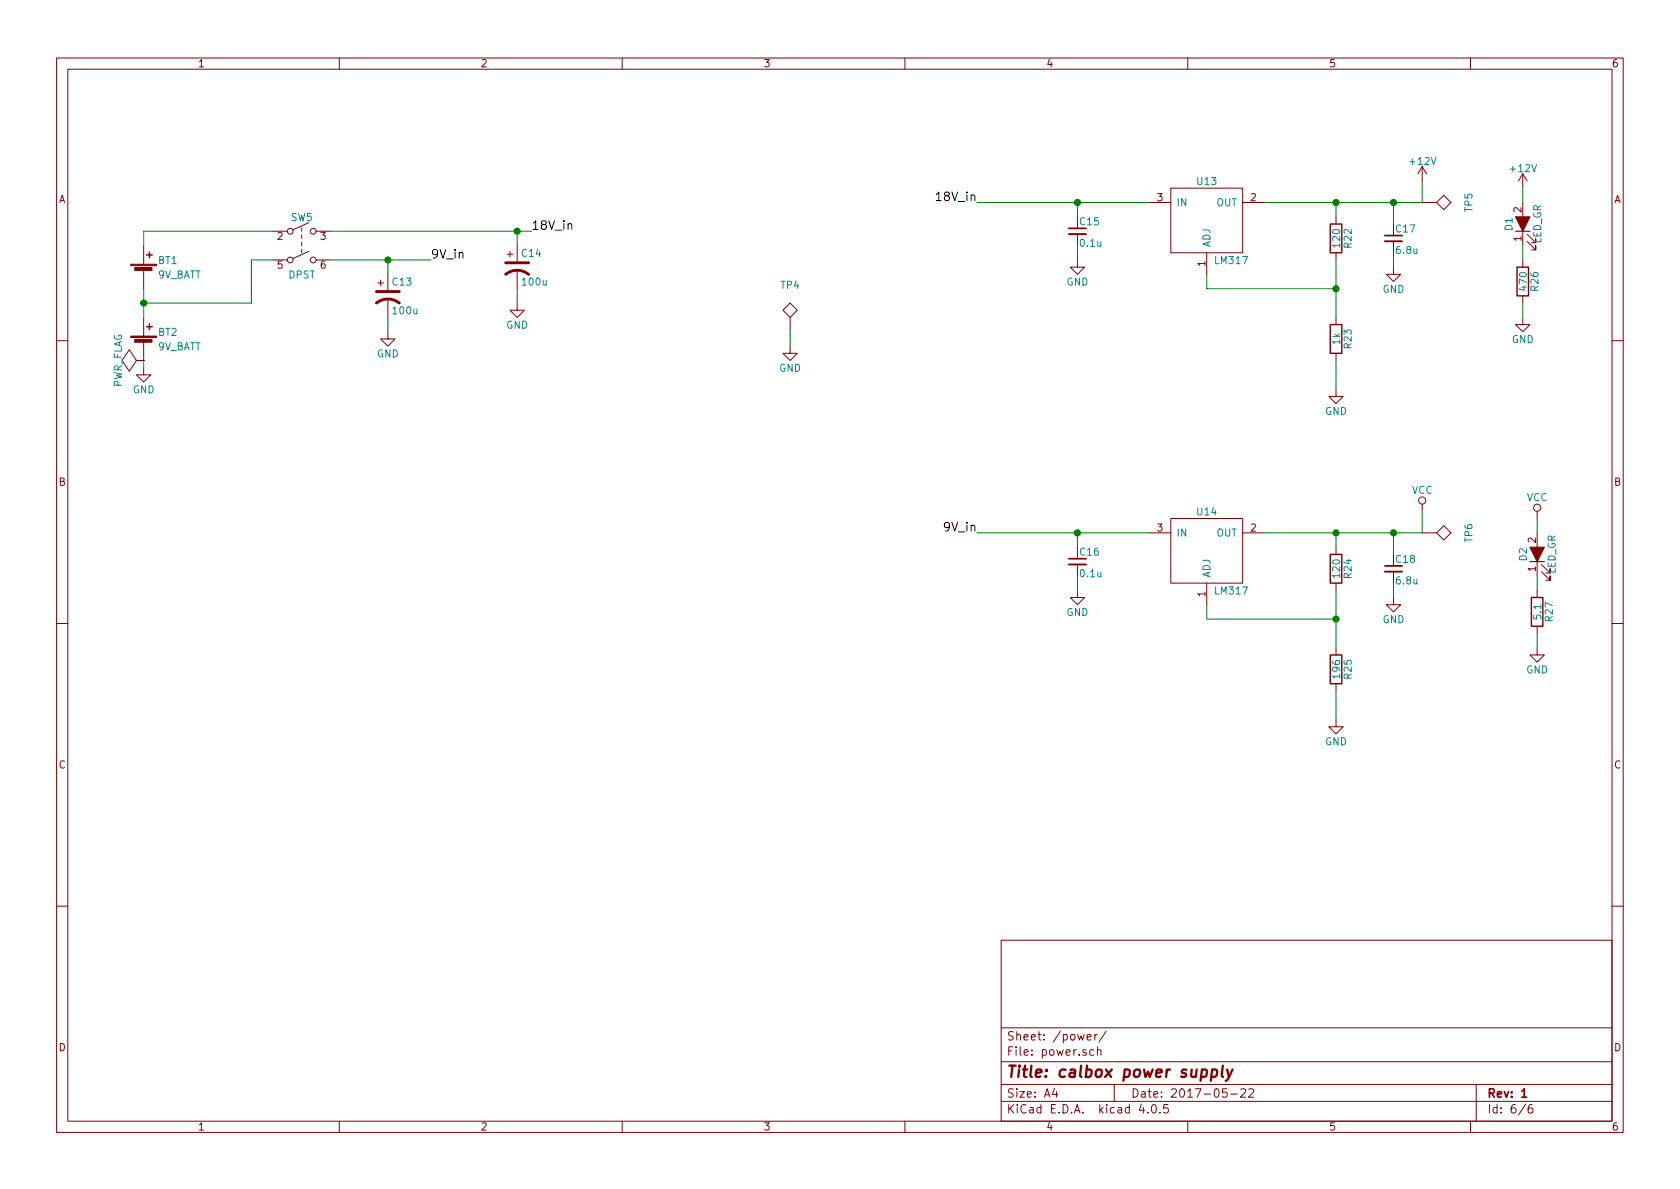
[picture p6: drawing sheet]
EESchema Schematic File Version 2
LIBS:power
LIBS:device
LIBS:transistors
LIBS:conn
LIBS:linear
LIBS:regul
LIBS:74xx
LIBS:cmos4000
LIBS:adc-dac
LIBS:memory
LIBS:xilinx
LIBS:microcontrollers
LIBS:dsp
LIBS:microchip
LIBS:analog_switches
LIBS:motorola
LIBS:texas
LIBS:intel
LIBS:audio
LIBS:interface
LIBS:digital-audio
LIBS:philips
LIBS:display
LIBS:cypress
LIBS:siliconi
LIBS:opto
LIBS:atmel
LIBS:contrib
LIBS:valves
LIBS:switches
LIBS:74xgxx
LIBS:calbox
LIBS:Oscillators
LIBS:calbox-cache
EELAYER 25 0
EELAYER END
$Descr A4 11693 8268
encoding utf-8
Sheet 6 6
Title "calbox power supply"
Date "2017-05-22"
Rev "1"
Comp ""
Comment1 ""
Comment2 ""
Comment3 ""
Comment4 ""
$EndDescr
$Comp
L Battery_Cell BT1
U 1 1
P 1000 1900
F 0 "BT1" H 1100 2000 50  0000 L CNN
F 1 "9V_BATT" H 1100 1900 50  0000 L CNN
F 2 "calbox:battery_snap" V 1000 1960 50  0001 C CNN
F 3 "" V 1000 1960 50  0000 C CNN
	1    1000 1900
	1    0    0    -1  
$EndComp
$Comp
L Battery_Cell BT2
U 1 1
P 1000 2400
F 0 "BT2" H 1100 2500 50  0000 L CNN
F 1 "9V_BATT" H 1100 2400 50  0000 L CNN
F 2 "calbox:battery_snap" V 1000 2460 50  0001 C CNN
F 3 "" V 1000 2460 50  0000 C CNN
	1    1000 2400
	1    0    0    -1  
$EndComp
Wire Wire Line
	1000 2000 1000 2200
$Comp
L GND #PWR071
U 1 1
P 1000 2550
F 0 "#PWR071" H 1000 2300 50  0001 C CNN
F 1 "GND" H 1000 2400 50  0000 C CNN
F 2 "" H 1000 2550 50  0000 C CNN
F 3 "" H 1000 2550 50  0000 C CNN
	1    1000 2550
	1    0    0    -1  
$EndComp
Wire Wire Line
	1000 2550 1000 2500
Wire Wire Line
	1000 1700 1000 1600
Wire Wire Line
	1000 1600 1900 1600
Wire Wire Line
	1000 2100 1750 2100
Connection ~ 1000 2100
$Comp
L R R24
U 1 1
P 9300 3950
F 0 "R24" V 9380 3950 50  0000 C CNN
F 1 "120" V 9300 3950 50  0000 C CNN
F 2 "Resistors_SMD:R_0805_HandSoldering" V 9230 3950 50  0001 C CNN
F 3 "" H 9300 3950 50  0000 C CNN
	1    9300 3950
	1    0    0    -1  
$EndComp
Wire Wire Line
	9300 3700 9300 3800
Wire Wire Line
	9300 4100 9300 4500
Wire Wire Line
	9300 4300 8400 4300
Wire Wire Line
	8400 4300 8400 4200
$Comp
L R R25
U 1 1
P 9300 4650
F 0 "R25" V 9380 4650 50  0000 C CNN
F 1 "196" V 9300 4650 50  0000 C CNN
F 2 "Resistors_SMD:R_0805_HandSoldering" V 9230 4650 50  0001 C CNN
F 3 "" H 9300 4650 50  0000 C CNN
	1    9300 4650
	1    0    0    -1  
$EndComp
Connection ~ 9300 4300
$Comp
L GND #PWR072
U 1 1
P 9300 5000
F 0 "#PWR072" H 9300 4750 50  0001 C CNN
F 1 "GND" H 9300 4850 50  0000 C CNN
F 2 "" H 9300 5000 50  0000 C CNN
F 3 "" H 9300 5000 50  0000 C CNN
	1    9300 5000
	1    0    0    -1  
$EndComp
Wire Wire Line
	9300 5000 9300 4800
$Comp
L C_Small C16
U 1 1
P 7500 3900
F 0 "C16" H 7510 3970 50  0000 L CNN
F 1 "0.1u" H 7510 3820 50  0000 L CNN
F 2 "Capacitors_SMD:C_0805_HandSoldering" H 7500 3900 50  0001 C CNN
F 3 "" H 7500 3900 50  0000 C CNN
	1    7500 3900
	1    0    0    -1  
$EndComp
$Comp
L GND #PWR073
U 1 1
P 7500 4100
F 0 "#PWR073" H 7500 3850 50  0001 C CNN
F 1 "GND" H 7500 3950 50  0000 C CNN
F 2 "" H 7500 4100 50  0000 C CNN
F 3 "" H 7500 4100 50  0000 C CNN
	1    7500 4100
	1    0    0    -1  
$EndComp
Wire Wire Line
	7500 4100 7500 4000
Wire Wire Line
	7500 3800 7500 3700
Connection ~ 7500 3700
$Comp
L VCC #PWR074
U 1 1
P 9900 3550
F 0 "#PWR074" H 9900 3400 50  0001 C CNN
F 1 "VCC" H 9900 3700 50  0000 C CNN
F 2 "" H 9900 3550 50  0000 C CNN
F 3 "" H 9900 3550 50  0000 C CNN
	1    9900 3550
	1    0    0    -1  
$EndComp
$Comp
L C_Small C18
U 1 1
P 9700 3950
F 0 "C18" H 9710 4020 50  0000 L CNN
F 1 "6.8u" H 9710 3870 50  0000 L CNN
F 2 "Capacitors_SMD:C_0805_HandSoldering" H 9700 3950 50  0001 C CNN
F 3 "" H 9700 3950 50  0000 C CNN
	1    9700 3950
	1    0    0    -1  
$EndComp
Wire Wire Line
	9700 3700 9700 3850
Connection ~ 9300 3700
$Comp
L GND #PWR075
U 1 1
P 9700 4150
F 0 "#PWR075" H 9700 3900 50  0001 C CNN
F 1 "GND" H 9700 4000 50  0000 C CNN
F 2 "" H 9700 4150 50  0000 C CNN
F 3 "" H 9700 4150 50  0000 C CNN
	1    9700 4150
	1    0    0    -1  
$EndComp
Wire Wire Line
	9700 4150 9700 4050
Wire Wire Line
	9900 3700 9900 3550
Connection ~ 9700 3700
Wire Wire Line
	6800 3700 8000 3700
Text Label 6800 3700 2    60   ~ 0
9V_in
Text Label 3000 1800 0    60   ~ 0
9V_in
Text Label 3700 1600 0    60   ~ 0
18V_in
Wire Wire Line
	2300 1800 3000 1800
Wire Wire Line
	2300 1600 3700 1600
Wire Wire Line
	1750 2100 1750 1800
Wire Wire Line
	1750 1800 1900 1800
$Comp
L R R22
U 1 1
P 9300 1650
F 0 "R22" V 9380 1650 50  0000 C CNN
F 1 "120" V 9300 1650 50  0000 C CNN
F 2 "Resistors_SMD:R_0805_HandSoldering" V 9230 1650 50  0001 C CNN
F 3 "" H 9300 1650 50  0000 C CNN
	1    9300 1650
	1    0    0    -1  
$EndComp
Wire Wire Line
	9300 1400 9300 1500
Wire Wire Line
	9300 1800 9300 2200
Wire Wire Line
	9300 2000 8400 2000
Wire Wire Line
	8400 2000 8400 1900
$Comp
L R R23
U 1 1
P 9300 2350
F 0 "R23" V 9380 2350 50  0000 C CNN
F 1 "1k" V 9300 2350 50  0000 C CNN
F 2 "Resistors_SMD:R_0805_HandSoldering" V 9230 2350 50  0001 C CNN
F 3 "" H 9300 2350 50  0000 C CNN
	1    9300 2350
	1    0    0    -1  
$EndComp
Connection ~ 9300 2000
$Comp
L GND #PWR076
U 1 1
P 9300 2700
F 0 "#PWR076" H 9300 2450 50  0001 C CNN
F 1 "GND" H 9300 2550 50  0000 C CNN
F 2 "" H 9300 2700 50  0000 C CNN
F 3 "" H 9300 2700 50  0000 C CNN
	1    9300 2700
	1    0    0    -1  
$EndComp
Wire Wire Line
	9300 2700 9300 2500
$Comp
L C_Small C15
U 1 1
P 7500 1600
F 0 "C15" H 7510 1670 50  0000 L CNN
F 1 "0.1u" H 7510 1520 50  0000 L CNN
F 2 "Capacitors_SMD:C_0805_HandSoldering" H 7500 1600 50  0001 C CNN
F 3 "" H 7500 1600 50  0000 C CNN
	1    7500 1600
	1    0    0    -1  
$EndComp
$Comp
L GND #PWR077
U 1 1
P 7500 1800
F 0 "#PWR077" H 7500 1550 50  0001 C CNN
F 1 "GND" H 7500 1650 50  0000 C CNN
F 2 "" H 7500 1800 50  0000 C CNN
F 3 "" H 7500 1800 50  0000 C CNN
	1    7500 1800
	1    0    0    -1  
$EndComp
Wire Wire Line
	7500 1800 7500 1700
Wire Wire Line
	7500 1500 7500 1400
Connection ~ 7500 1400
$Comp
L C_Small C17
U 1 1
P 9700 1650
F 0 "C17" H 9710 1720 50  0000 L CNN
F 1 "6.8u" H 9710 1570 50  0000 L CNN
F 2 "Capacitors_SMD:C_0805_HandSoldering" H 9700 1650 50  0001 C CNN
F 3 "" H 9700 1650 50  0000 C CNN
	1    9700 1650
	1    0    0    -1  
$EndComp
Wire Wire Line
	9700 1400 9700 1550
Connection ~ 9300 1400
$Comp
L GND #PWR078
U 1 1
P 9700 1850
F 0 "#PWR078" H 9700 1600 50  0001 C CNN
F 1 "GND" H 9700 1700 50  0000 C CNN
F 2 "" H 9700 1850 50  0000 C CNN
F 3 "" H 9700 1850 50  0000 C CNN
	1    9700 1850
	1    0    0    -1  
$EndComp
Wire Wire Line
	9700 1850 9700 1750
Wire Wire Line
	9900 1400 9900 1250
Connection ~ 9700 1400
Wire Wire Line
	6800 1400 8000 1400
Text Label 6800 1400 2    60   ~ 0
18V_in
$Comp
L +12V #PWR079
U 1 1
P 9900 1250
F 0 "#PWR079" H 9900 1100 50  0001 C CNN
F 1 "+12V" H 9900 1390 50  0000 C CNN
F 2 "" H 9900 1250 50  0000 C CNN
F 3 "" H 9900 1250 50  0000 C CNN
	1    9900 1250
	1    0    0    -1  
$EndComp
$Comp
L CP1 C13
U 1 1
P 2700 2050
F 0 "C13" H 2725 2150 50  0000 L CNN
F 1 "100u" H 2725 1950 50  0000 L CNN
F 2 "Capacitors_THT:C_Radial_D6.3_L11.2_P2.5" H 2700 2050 50  0001 C CNN
F 3 "http://www.mouser.com/ds/2/293/e-urs-879973.pdf" H 2700 2050 50  0001 C CNN
F 4 "Nichicon" H 2700 2050 60  0001 C CNN "Manufacturer"
F 5 "URS1E101MDD" H 2700 2050 60  0001 C CNN "Manufacturer PN"
F 6 "Mouser" H 2700 2050 60  0001 C CNN "Distributor"
F 7 "647-URS1E101MDD" H 2700 2050 60  0001 C CNN "Distributor PN"
F 8 "http://www.mouser.com/Search/ProductDetail.aspx?R=URS1E101MDDvirtualkey64700000virtualkey647-URS1E101MDD" H 2700 2050 60  0001 C CNN "URL"
F 9 "0.34" H 2700 2050 60  0001 C CNN "Unit Price"
	1    2700 2050
	1    0    0    -1  
$EndComp
$Comp
L GND #PWR080
U 1 1
P 2700 2300
F 0 "#PWR080" H 2700 2050 50  0001 C CNN
F 1 "GND" H 2700 2150 50  0000 C CNN
F 2 "" H 2700 2300 50  0000 C CNN
F 3 "" H 2700 2300 50  0000 C CNN
	1    2700 2300
	1    0    0    -1  
$EndComp
$Comp
L GND #PWR081
U 1 1
P 3600 2100
F 0 "#PWR081" H 3600 1850 50  0001 C CNN
F 1 "GND" H 3600 1950 50  0000 C CNN
F 2 "" H 3600 2100 50  0000 C CNN
F 3 "" H 3600 2100 50  0000 C CNN
	1    3600 2100
	1    0    0    -1  
$EndComp
Wire Wire Line
	3600 2000 3600 2100
Wire Wire Line
	2700 2300 2700 2200
$Comp
L PWR_FLAG #FLG082
U 1 1
P 1000 2500
F 0 "#FLG082" H 1000 2595 50  0001 C CNN
F 1 "PWR_FLAG" H 1000 2680 50  0000 C CNN
F 2 "" H 1000 2500 50  0000 C CNN
F 3 "" H 1000 2500 50  0000 C CNN
	1    1000 2500
	0    -1   -1   0   
$EndComp
Wire Wire Line
	3600 1700 3600 1600
Connection ~ 3600 1600
Wire Wire Line
	2700 1900 2700 1800
Connection ~ 2700 1800
$Comp
L LED_ALT D1
U 1 1
P 10600 1550
F 0 "D1" H 10600 1650 50  0000 C CNN
F 1 "LED_GR" H 10600 1450 50  0000 C CNN
F 2 "LEDs:LED-5MM" H 10600 1550 50  0001 C CNN
F 3 "http://www.mouser.com/ds/2/90/cree.C503B%20BAS%20BAN%20BCS%20BCN%20GAS%20GAN%20GCS%20GCN%201094[1]-310350.pdf" H 10600 1550 50  0001 C CNN
F 4 "Cree" H 10600 1550 60  0001 C CNN "Manufacturer"
F 5 "C503B-GCN-CY0C0792" H 10600 1550 60  0001 C CNN "Manufacturer PN"
F 6 "Mouser" H 10600 1550 60  0001 C CNN "Distributor"
F 7 "941-C503BGCNCY0C0792" H 10600 1550 60  0001 C CNN "Distributor PN"
F 8 "http://www.mouser.com/Search/ProductDetail.aspx?R=C503B-GCN-CY0C0792virtualkey57280000virtualkey941-C503BGCNCY0C0792" H 10600 1550 60  0001 C CNN "URL"
F 9 "0.24" H 10600 1550 60  0001 C CNN "Unit Price"
	1    10600 1550
	0    -1   -1   0   
$EndComp
$Comp
L R R27
U 1 1
P 10700 4250
F 0 "R27" V 10780 4250 50  0000 C CNN
F 1 "5.1" V 10700 4250 50  0000 C CNN
F 2 "Resistors_SMD:R_0805_HandSoldering" V 10630 4250 50  0001 C CNN
F 3 "" H 10700 4250 50  0000 C CNN
	1    10700 4250
	1    0    0    -1  
$EndComp
$Comp
L R R26
U 1 1
P 10600 1950
F 0 "R26" V 10680 1950 50  0000 C CNN
F 1 "470" V 10600 1950 50  0000 C CNN
F 2 "Resistors_SMD:R_0805_HandSoldering" V 10530 1950 50  0001 C CNN
F 3 "" H 10600 1950 50  0000 C CNN
	1    10600 1950
	1    0    0    -1  
$EndComp
Wire Wire Line
	10600 1700 10600 1800
$Comp
L GND #PWR083
U 1 1
P 10600 2200
F 0 "#PWR083" H 10600 1950 50  0001 C CNN
F 1 "GND" H 10600 2050 50  0000 C CNN
F 2 "" H 10600 2200 50  0000 C CNN
F 3 "" H 10600 2200 50  0000 C CNN
	1    10600 2200
	1    0    0    -1  
$EndComp
Wire Wire Line
	10600 2100 10600 2200
$Comp
L +12V #PWR084
U 1 1
P 10600 1300
F 0 "#PWR084" H 10600 1150 50  0001 C CNN
F 1 "+12V" H 10600 1440 50  0000 C CNN
F 2 "" H 10600 1300 50  0000 C CNN
F 3 "" H 10600 1300 50  0000 C CNN
	1    10600 1300
	1    0    0    -1  
$EndComp
Wire Wire Line
	10600 1300 10600 1400
$Comp
L GND #PWR085
U 1 1
P 10700 4500
F 0 "#PWR085" H 10700 4250 50  0001 C CNN
F 1 "GND" H 10700 4350 50  0000 C CNN
F 2 "" H 10700 4500 50  0000 C CNN
F 3 "" H 10700 4500 50  0000 C CNN
	1    10700 4500
	1    0    0    -1  
$EndComp
Wire Wire Line
	10700 4500 10700 4400
Wire Wire Line
	10700 4000 10700 4100
$Comp
L VCC #PWR086
U 1 1
P 10700 3600
F 0 "#PWR086" H 10700 3450 50  0001 C CNN
F 1 "VCC" H 10700 3750 50  0000 C CNN
F 2 "" H 10700 3600 50  0000 C CNN
F 3 "" H 10700 3600 50  0000 C CNN
	1    10700 3600
	1    0    0    -1  
$EndComp
Wire Wire Line
	10700 3600 10700 3700
Wire Wire Line
	8800 3700 9900 3700
Wire Wire Line
	8800 1400 9900 1400
$Comp
L SW_DPST_NKK_M2021 SW5
U 1 1
P 2100 1700
F 0 "SW5" H 2100 1900 50  0000 C CNN
F 1 "DPST" H 2100 1500 50  0000 C CNN
F 2 "calbox:SW_NKK_M20xxxxx03_DPST" H 2100 1700 50  0001 C CNN
F 3 "http://www.mouser.com/ds/2/295/MtogglesBushing-31423.pdf" H 2100 1700 50  0001 C CNN
F 4 "NKK" H 2100 1700 60  0001 C CNN "Manufacturer"
F 5 "M2021SS1W03" H 2100 1700 60  0001 C CNN "Manufacturer PN"
F 6 "Mouser" H 2100 1700 60  0001 C CNN "Distributor"
F 7 "633-M2021SS1W03" H 2100 1700 60  0001 C CNN "Distributor PN"
F 8 "4.32" H 2100 1700 60  0001 C CNN "Unit Price"
F 9 "http://www.mouser.com/Search/ProductDetail.aspx?R=M2021SS1W03virtualkey63300000virtualkey633-M2021SS1W03" H 2100 1700 60  0001 C CNN "URL"
	1    2100 1700
	1    0    0    -1  
$EndComp
$Comp
L LM317_SOT223_4pin U13
U 1 1
P 8400 1550
F 0 "U13" H 8400 1850 50  0000 C CNN
F 1 "LM317" H 8450 1300 50  0000 L CNN
F 2 "TO_SOT_Packages_SMD:SOT-223" H 8400 1550 50  0001 C CNN
F 3 "http://www.ti.com/lit/ds/symlink/lm317.pdf" H 8400 1550 50  0001 C CNN
F 4 "TI" H 8400 1550 60  0001 C CNN "Manufacturer"
F 5 "LM317DCYR" H 8400 1550 60  0001 C CNN "Manufacturer PN"
F 6 "Mouser" H 8400 1550 60  0001 C CNN "Distributor"
F 7 "595-LM317DCYR" H 8400 1550 60  0001 C CNN "Distributor PN"
F 8 "http://www.mouser.com/Search/ProductDetail.aspx?R=LM317DCYRvirtualkey59500000virtualkey595-LM317DCYR" H 8400 1550 60  0001 C CNN "URL"
F 9 "0.74" H 8400 1550 60  0001 C CNN "Unit Price"
	1    8400 1550
	1    0    0    -1  
$EndComp
$Comp
L TEST TP5
U 1 1
P 9900 1400
F 0 "TP5" H 9900 1700 50  0000 C BNN
F 1 "12V" H 9900 1650 50  0001 C CNN
F 2 "Measurement_Points:Measurement_Point_Square-TH_Big" H 9900 1400 50  0001 C CNN
F 3 "" H 9900 1400 50  0000 C CNN
	1    9900 1400
	0    1    1    0   
$EndComp
$Comp
L TEST TP6
U 1 1
P 9900 3700
F 0 "TP6" H 9900 4000 50  0000 C BNN
F 1 "3.3V" H 9900 3950 50  0001 C CNN
F 2 "Measurement_Points:Measurement_Point_Square-TH_Big" H 9900 3700 50  0001 C CNN
F 3 "" H 9900 3700 50  0000 C CNN
	1    9900 3700
	0    1    1    0   
$EndComp
$Comp
L TEST TP4
U 1 1
P 5500 2300
F 0 "TP4" H 5500 2600 50  0000 C BNN
F 1 "GND" H 5500 2550 50  0001 C CNN
F 2 "Measurement_Points:Measurement_Point_Square-TH_Big" H 5500 2300 50  0001 C CNN
F 3 "" H 5500 2300 50  0000 C CNN
	1    5500 2300
	1    0    0    -1  
$EndComp
$Comp
L GND #PWR087
U 1 1
P 5500 2400
F 0 "#PWR087" H 5500 2150 50  0001 C CNN
F 1 "GND" H 5500 2250 50  0000 C CNN
F 2 "" H 5500 2400 50  0000 C CNN
F 3 "" H 5500 2400 50  0000 C CNN
	1    5500 2400
	1    0    0    -1  
$EndComp
Wire Wire Line
	5500 2300 5500 2400
$Comp
L LM317_SOT223_4pin U14
U 1 1
P 8400 3850
F 0 "U14" H 8400 4150 50  0000 C CNN
F 1 "LM317" H 8450 3600 50  0000 L CNN
F 2 "TO_SOT_Packages_SMD:SOT-223" H 8400 3850 50  0001 C CNN
F 3 "http://www.ti.com/lit/ds/symlink/lm317.pdf" H 8400 3850 50  0001 C CNN
F 4 "TI" H 8400 3850 60  0001 C CNN "Manufacturer"
F 5 "LM317DCYR" H 8400 3850 60  0001 C CNN "Manufacturer PN"
F 6 "Mouser" H 8400 3850 60  0001 C CNN "Distributor"
F 7 "595-LM317DCYR" H 8400 3850 60  0001 C CNN "Distributor PN"
F 8 "http://www.mouser.com/Search/ProductDetail.aspx?R=LM317DCYRvirtualkey59500000virtualkey595-LM317DCYR" H 8400 3850 60  0001 C CNN "URL"
F 9 "0.74" H 8400 3850 60  0001 C CNN "Unit Price"
	1    8400 3850
	1    0    0    -1  
$EndComp
$Comp
L LED_ALT D2
U 1 1
P 10700 3850
F 0 "D2" H 10700 3950 50  0000 C CNN
F 1 "LED_GR" H 10700 3750 50  0000 C CNN
F 2 "LEDs:LED-5MM" H 10700 3850 50  0001 C CNN
F 3 "http://www.mouser.com/ds/2/90/cree.C503B%20BAS%20BAN%20BCS%20BCN%20GAS%20GAN%20GCS%20GCN%201094[1]-310350.pdf" H 10700 3850 50  0001 C CNN
F 4 "Cree" H 10700 3850 60  0001 C CNN "Manufacturer"
F 5 "C503B-GCN-CY0C0792" H 10700 3850 60  0001 C CNN "Manufacturer PN"
F 6 "Mouser" H 10700 3850 60  0001 C CNN "Distributor"
F 7 "941-C503BGCNCY0C0792" H 10700 3850 60  0001 C CNN "Distributor PN"
F 8 "http://www.mouser.com/Search/ProductDetail.aspx?R=C503B-GCN-CY0C0792virtualkey57280000virtualkey941-C503BGCNCY0C0792" H 10700 3850 60  0001 C CNN "URL"
F 9 "0.24" H 10700 3850 60  0001 C CNN "Unit Price"
	1    10700 3850
	0    -1   -1   0   
$EndComp
$Comp
L CP1 C14
U 1 1
P 3600 1850
F 0 "C14" H 3625 1950 50  0000 L CNN
F 1 "100u" H 3625 1750 50  0000 L CNN
F 2 "Capacitors_THT:C_Radial_D6.3_L11.2_P2.5" H 3600 1850 50  0001 C CNN
F 3 "http://www.mouser.com/ds/2/293/e-urs-879973.pdf" H 3600 1850 50  0001 C CNN
F 4 "Nichicon" H 3600 1850 60  0001 C CNN "Manufacturer"
F 5 "URS1E101MDD" H 3600 1850 60  0001 C CNN "Manufacturer PN"
F 6 "Mouser" H 3600 1850 60  0001 C CNN "Distributor"
F 7 "647-URS1E101MDD" H 3600 1850 60  0001 C CNN "Distributor PN"
F 8 "http://www.mouser.com/Search/ProductDetail.aspx?R=URS1E101MDDvirtualkey64700000virtualkey647-URS1E101MDD" H 3600 1850 60  0001 C CNN "URL"
F 9 "0.34" H 3600 1850 60  0001 C CNN "Unit Price"
	1    3600 1850
	1    0    0    -1  
$EndComp
$EndSCHEMATC
